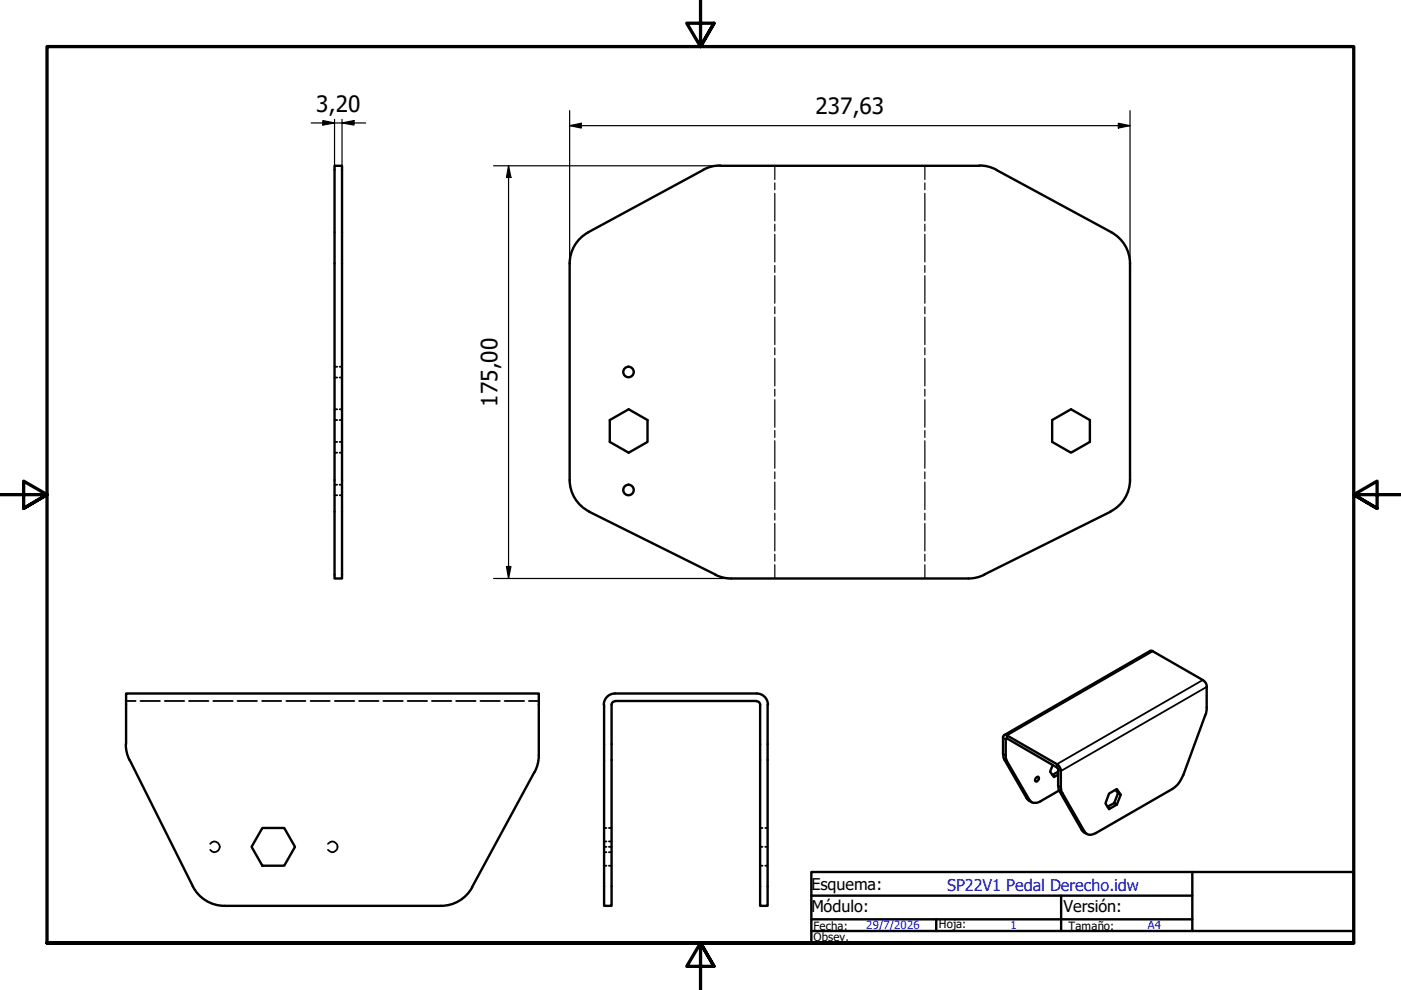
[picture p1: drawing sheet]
<svg xmlns="http://www.w3.org/2000/svg" width="297mm" height="210mm" viewBox="0 0 297 210" stroke-linecap="round" stroke-linejoin="round" font-family="sans-serif">
<!-- layer: Oculto (ISO) -->
<g fill="none" stroke="#000" stroke-width=".38">
<path d="M70.9 77.8h.6M72 77.8h.5M70.9 86.8h.6M70.9 89.1h.6M70.9 93.7h.6M70.9 96h.6M70.9 80h.6M72 86.8h.5M72 89.1h.5M72 93.7h.5M72 96h.5M72 80h.5"/>
<path d="M70.9 105h.6M70.9 102.8h.6M72 105h.5M72 102.8h.5M26.7 148.6h2.1M29.8 148.6h4.1M34.9 148.6h4.2M40.1 148.6h4.1M45.2 148.6h4.1M50.4 148.6h4.1M55.6 148.6h4M60.7 148.6h4.1"/>
<path d="M65.8 148.6h4.1M71 148.6h4.1M76.1 148.6h4.2M81.3 148.6h4.1M86.4 148.6h4.2M91.6 148.6h4.1M96.7 148.6h4.1M101.9 148.6h4.1M107 148.6h4.1M112.1 148.6h2.1M44.6 178.9a1.12 1.12 0 0 1 1.6-.2 1.12 1.12 0 0 1 0 1.7 1.12 1.12 0 0 1-1.6-.2M69.5 178.9a1.12 1.12 0 0 1 1.7-.2 1.12 1.12 0 0 1 0 1.7 1.12 1.12 0 0 1-1.7-.2"/>
<path d="M128.1 175.5h.5M128.1 179.5h.5M128.1 178.4h.5M129.1 175.5h.6M129.1 179.5h.6M129.1 178.4h.6M161.2 175.5h.5M161.2 179.5h.5M162.2 175.5h.6M162.2 179.5h.6M128.1 183.6h.5M128.1 180.7h.5"/>
<path d="M129.1 183.6h.6M129.1 180.7h.6M161.2 183.6h.5M162.2 183.6h.6"/>
</g>
<!-- layer: Visible (ISO) -->
<g fill="none" stroke="#000" stroke-width=".51">
<path d="M70.9 35.2h1.6v87.5h-1.6zM149.1 36l-24.4 13.3a7.5 7.5 0 0 0-3.9 6.6v45.9M152.7 35.2h55M152.7 35.1l-1.9 .2-1.7 .7M207.7 35.1l1.8 .2 1.8 .7M211.3 36l24.3 13.2M235.6 49.3a7.5 7.5 0 0 1 4 6.6v45.9M129.3 89.1l4-2.3 4 2.3v4.6l-4 2.3-4-2.3zM223.1 89.1l4-2.3 4 2.3v4.6l-4 2.3-4-2.3zM120.8 101.7a7.5 7.5 0 0 0 4.1 6.8M124.9 108.5l26.8 13.3M235.5 108.5l-26.8 13.3"/>
<path d="M239.6 101.7a7.5 7.5 0 0 1-4.2 6.8M151.7 121.9l1.6 .6 1.7 .2M155.1 122.7h50.2M208.7 121.9l-1.6 .6-1.8 .2M26.7 157.8l.2 1.7 .6 1.7M26.7 157.8v-10.8h87.5v13.8l-.4 1.8-.5 1.1M128.1 149.4v42.7h1.6v-42.7M130.4 148.7a.73 .73 0 0 0-.7 .7M130.4 147a2.38 2.38 0 0 0-2.4 2.4M130.4 147h30M130.4 148.6h30M160.4 148.7a.73 .73 0 0 1 .8 .7"/>
<path d="M160.4 147a2.38 2.38 0 0 1 2.4 2.4M161.2 149.4v42.7h1.6v-42.7M212.9 155.9l31.1-17.9 11 6.2 .5 .4 .3 .8v5l-.1 .8-4.8 13.1-1.2 2-1.2 1-16.6 9.5a1.47 1.47 0 0 1-2-.5l-4.9-8.5-.1-4.6-.4-.8-11-6.5a.51 .51 0 0 0-.6 0 .51 .51 0 0 0-.2 .5v3.4l.2 1.2 4.8 8.3 1.1 .8M27.5 161.1l13.4 26.8M55.6 175.5h4.7l2.2 4-2.2 4.1h-4.7l-2.3-4.1zM113.3 163.7l-13.2 24.4M219.8 164.8l.4-.1a.62 .62 0 0 1 0 .7 .62 .62 0 0 1-.7 .2v-.5zM223.2 162.2l-.6 1.4 .9 1.2 .8-.6M224.3 163.6l-1.2 .7M224.5 167.6l-3.9 2.3-.8 .3a1.35 1.35 0 0 1-1.6-.6l-4.7-8.2-.3-.8 .1-4 10.9 6.2 .1 .2 .2 4.4 4.9 8.6 1 .8M235.1 168.2l1.7-.9 .8 1.2-.8 2.1-1.7 .9-.7-1.2zM236.2 170.3l-1.4 .7"/>
<path d="M236.5 167.5l.5 .7 .6 .3M237 168.2l-.8 2.1 .6 .3M40.9 187.9a7.5 7.5 0 0 0 6.7 4.2M47.6 192.1h45.9M100.1 188.1a7.5 7.5 0 0 1-6.6 4"/>
<circle cx="133.3" cy="78.9" r="1.11"/>
<circle cx="133.3" cy="103.9" r="1.11"/>
</g>
<!-- layer: Visible fina (ISO) -->
<path d="M244.4 138.1l-30.9 17.8v.7l-.3 .2-.5-.4M212.7 159.8l.5 .4M255 144.2l-30.9 17.8v.7M255.8 145.6l-30.9 17.9-.6-.3M212.9 161l.6 .4M217.7 169.3l.5 .3M224.3 166.6l.6 .3M224.7 167.8l.5 .3M229.4 176l.5 .3" fill="none" stroke="#000" stroke-width=".38"/>
<!-- layer: Eje de pliegue (ISO) -->
<g fill="none" stroke="#000" stroke-width=".25">
<path d="M164.3 35.2v2.9M164.3 38.8v1.4M196.1 35.2v2.9M196.1 38.8v1.4M164.3 41v5.8M164.3 47.5v1.5M164.3 49.7v5.8M164.3 56.3v1.5M164.3 58.5v5.8M196.1 41v5.8M196.1 47.5v1.5M196.1 49.7v5.8"/>
<path d="M196.1 56.3v1.5M196.1 58.5v5.8M164.3 65.1v1.4M164.3 67.2v5.9M164.3 73.8v1.4M164.3 76v5.8M196.1 65.1v1.4M196.1 67.2v5.9M196.1 73.8v1.4M196.1 76v5.8M164.3 82.5v1.5M164.3 84.7v5.9"/>
<path d="M164.3 91.3v1.4M164.3 93.4v5.9M196.1 82.5v1.5M196.1 84.7v5.9M196.1 91.3v1.4M196.1 93.4v5.9M164.3 100v1.5M164.3 102.2v5.8M164.3 108.8v1.5M164.3 111v5.8M164.3 117.5v1.5M164.3 119.7v3"/>
<path d="M196.1 100v1.5M196.1 102.2v5.8M196.1 108.8v1.5M196.1 111v5.8M196.1 117.5v1.5M196.1 119.7v3"/>
</g>
<!-- layer: Borde (ISO) -->
<path d="M148.5 -.1v10l-2.9-5h5.8l-2.9 5 2.9-5M0 104.9h10l-5-2.9v5.8l5-2.9-5 2.9M297 104.9h-10l5-2.9v5.8l-5-2.9 5 2.9M10 199.9v-190h277v190h-277h277M151.4 204.9l-2.9-5 2.9 5h-5.8l2.9-5v10" fill="none" stroke="#000" stroke-width=".7"/>
<path d="M172 184.9h115v15h-115zM172 197.4h80.8M172 194.9h80.8M172 189.9h80.8M198.5 194.9v2.5M225 189.9v7.5M252.8 184.9v12.5h34.2" fill="none" stroke="#000" stroke-width=".51"/>
<!-- layer: Cota (ISO) -->
<g fill="none" stroke="#000" stroke-width=".25">
<path d="M66 26.1h11.5M68.5 25.6l2.4 .5-2.4 .4zM70.9 25.3v10.7M72.5 26.1l2.6-.5v.9zM72.5 25.3v10.7M104.6 35.2h48.1M107.8 35.2l.5 2.4h-.9zM107.8 35.2v87.5M120.8 26.6l2.5-.5v1zM120.8 26.6h118.8M120.8 23.5v32.4M237.1 26.1l2.5 .5-2.5 .5z"/>
<path d="M239.6 23.5v32.4M104.6 122.7h50.5M107.4 120.1h.9l-.5 2.6z"/>
</g>
<g fill="#000">
<path d="M68.5 25.6l2.4 .5-2.4 .4z" fill-rule="evenodd"/>
<path d="M72.5 26.1l2.6-.5v.9z" fill-rule="evenodd"/>
<path d="M107.8 35.2l.5 2.4h-.9z" fill-rule="evenodd"/>
<path d="M120.8 26.6l2.5-.5v1z" fill-rule="evenodd"/>
<path d="M237.1 26.1l2.5 .5-2.5 .5z" fill-rule="evenodd"/>
<path d="M107.4 120.1h.9l-.5 2.6z" fill-rule="evenodd"/>
</g>
<g font-size="4.8">
<text x="67.1" y="23.7">3,20</text>
<text x="172.9" y="24.2">237,63</text>
<text x="105.5" y="86.2" transform="rotate(-90 105.5 86.2)">175,00</text>
</g>
<g font-size="3.4">
<text x="172" y="188.7">Esquema:</text>
<text x="172" y="193.5">Módulo:</text>
<text x="225.5" y="193.5">Versión:</text>
</g>
<text font-size="3.4" fill="#00f" x="200.8" y="188.8">SP22V1 Pedal Derecho.idw</text>
<g font-size="2.4">
<text x="172.5" y="197.2">Fecha:</text>
<text x="199.1" y="196.8">Hoja:</text>
<text x="226.6" y="197.1">Tamaño:</text>
<text x="172.5" y="199.6">Obsev.</text>
</g>
<g font-size="2.4" fill="#00f">
<text x="183.6" y="197">29/7/2026</text>
<text x="214.2" y="196.9">1</text>
<text x="243.4" y="197">A4</text>
</g>
</svg>
